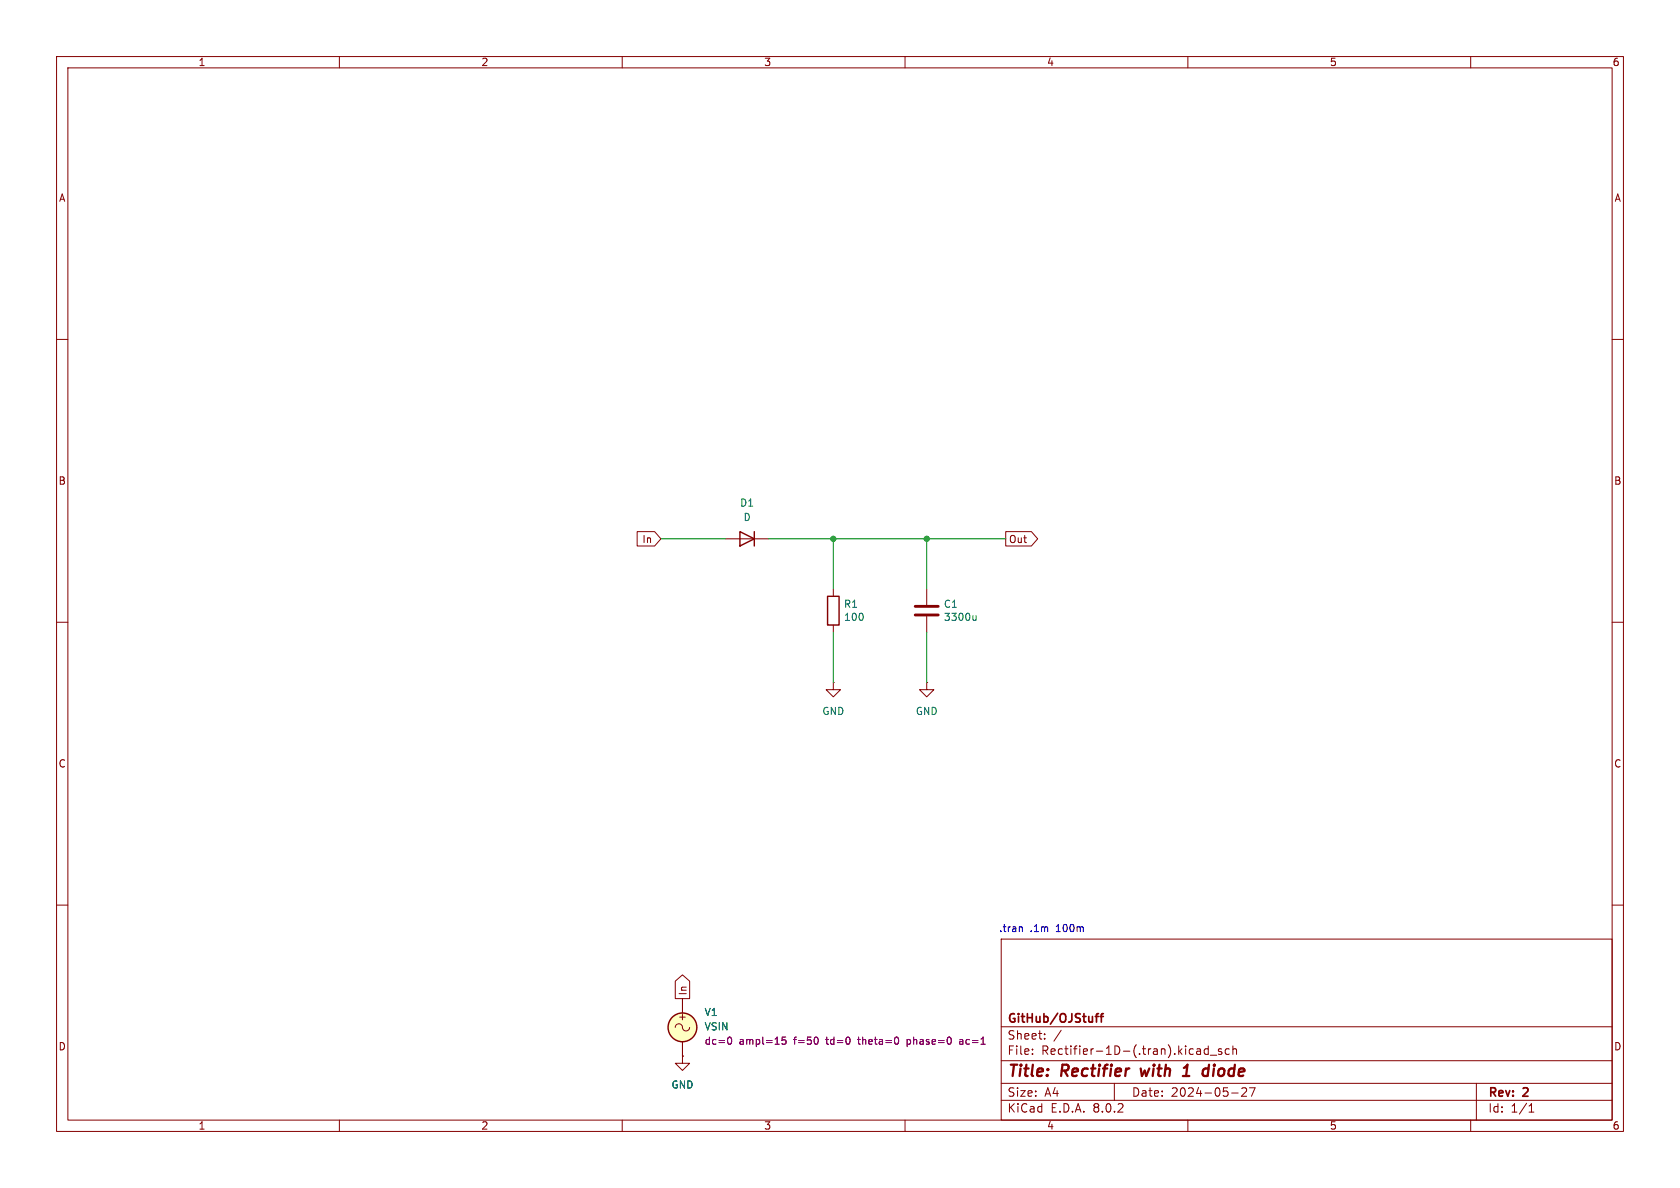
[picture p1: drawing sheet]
<svg xmlns="http://www.w3.org/2000/svg" width="297mm" height="210mm" viewBox="0 0 297 210" stroke-linecap="round" stroke-linejoin="round" font-family="sans-serif">
<g fill="none" stroke="#840000" stroke-width=".18">
<path d="M10 10h277v190h-277zM12 12h273v186h-273zM60 10v2M110 10v2M160 10v2M210 10v2M260 10v2M10 60h2M285 60h2M112.6 94h3.1l1.1 1.3-1.1 1.2h-3.1zM128.3 95.3h7.6M177.8 94h4.5l1.2 1.3-1.2 1.2h-4.5z"/>
<path d="M10 110h2M147.3 104.1v1.3M147.3 110.5v1.3M163.8 104.1v2.8M163.8 109v2.8M285 110h2M147.3 120.7v1.2h1.3l-1.3 1.3-1.3-1.3h1.3M147.3 120.7h.1M163.8 120.7v1.2h1.3l-1.3 1.3-1.2-1.3h1.2M163.8 120.7h.1M10 160h2M285 160h2"/>
<path d="M119.4 173.4l1.2-1.1 1.3 1.1v3.1h-2.5zM120.6 176.5v2.6M177 166h108v32h-108zM60 198v2M110 198v2M119.4 181.6a.67 .67 0 0 1 .8-.6 .67 .67 0 0 1 .5 .8 .64 .64 0 0 0 .7 .4 .64 .64 0 0 0 .5-.6M120.6 186.7v1.3h1.3l-1.3 1.2-1.2-1.2h1.2M120.6 186.7h.1M120.6 184.2v2.5M160 198v2M177 194.5h108M177 191.5h108"/>
<path d="M177 187.5h108M177 181.5h108M182.5 186.3v.1M182.5 185.5v.1M184.7 183.6v.1M184.7 182.8v.1M187.6 182.1l-1.3 2M197 191.5v3M210 198v2M211.7 185.4h.3l.2 .2v.8M212.2 186.3l-.5 .1M212.2 185.8h-.5"/>
<path d="M213.6 185.5l-.4-.1-.3 .3v.4l.1 .2h.6M213.6 184.9v1.5M214 186.5h1.1M216 185.5l-.4-.1-.2 .2 .1 .2 .5 .2v.3h-.6M217.3 185.5l-.4-.1-.3 .3v.4l.1 .2h.6M217.7 193.2h1.2M218 185.5l.2-.1 .3 .1 .1 .9M218 184.9v1.5M219.5 192.4l.6-.1 .2 .1 .1 .3-.9 1.1h.9M220.9 192.3h1l-.7 1.5M260 198v2M261 191.5v6.5"/>
<path d="M270.3 196.6h.9M270.3 195.5l.4-.4v1.5"/>
</g>
<path d="M201.7 188.9l.2 1.3 .5-.9M209.1 190.2h1.2M209.3 188.8l.6-.6-.2 2M213.1 188.9l.5 .1M213.5 190.1l-.2 .1M213.7 188.2l-.2 2" fill="none" stroke="#840000" stroke-width=".4"/>
<path d="M193.6 179.7h.6M194.2 179.2l-.4 .2v1.3M194.5 179.7h.6M195.1 179.2l-.4 .2v1.3" fill="none" stroke="#840000" stroke-width=".3"/>
<path d="M161.8 108.7h4.1M161.8 107.2h4.1" fill="none" stroke="#840000" stroke-width=".51"/>
<path d="M172.5 108.8v.9M172.5 109.6l-.1 .1-.3-.1" fill="none" stroke="#006464" stroke-width=".18"/>
<g fill="none" stroke="#840000" stroke-width=".25">
<path d="M130.8 94l2.5 1.3-2.5 1.2zM133.3 94v2.5M146.3 105.4h2v5.1h-2z"/>
<circle cx="120.6" cy="181.6" r="2.54"/>
</g>
<circle cx="120.6" cy="181.6" r="2.54" fill="#ffffc2" stroke="#ffffc2" stroke-width=".18"/>
<path d="M128.8 183.4l.1-.1a.68 .68 0 0 1 .5 .7 .68 .68 0 0 1-.5 .6l-.1-.1M138.9 183.3h-.6l-.1 .6 .2-.1 .4 .1 .2 .2-.1 .4-.2 .1-.5-.1M144.5 183.4l.1 .4-.1 .7M158.7 183.4l.2 .4-.2 .7M160.4 183.8v1.2M160.4 184.5l.1 .1M160.5 183.8h-.1M170 183.8h-.3M170.1 184.1h-.3l-.2 .2 .1 .2 .4 .1" fill="none" stroke="#840084" stroke-width=".18"/>
<path d="M180.6 163.8l.1 .2v.7" fill="none" stroke="#0000c2" stroke-width=".18"/>
<path d="M116.8 95.3h11.5M135.9 95.3h41.9M147.3 95.3v8.8M163.8 95.3v8.8M147.3 111.8v8.9M163.8 111.8v8.9" fill="none" stroke="#009600" stroke-width=".18"/>
<g fill="#009600" stroke="#009600" stroke-width=".18">
<circle cx="163.8" cy="95.3" r=".46"/>
<circle cx="147.3" cy="95.3" r=".46"/>
</g>
<g font-size="2.8" fill="#840000">
<text x="178" y="190.9">Title:</text>
<text x="187.7" y="190.9">Rectifier</text>
<text x="202.6" y="190.9">with</text>
<text x="210.9" y="190.9">1</text>
<text x="215.1" y="190.9">diode</text>
</g>
<g font-size="2.1" fill="#840000">
<text x="178" y="184">Sheet:</text>
<text x="178" y="181.2">GitHub/OJStuff</text>
<text x="178" y="186.7">File:</text>
<text x="184.1" y="186.7">Rectifier-1D-(.tran).kicad_sch</text>
<text x="178" y="196.9">KiCad</text>
<text x="178" y="194.1">Size:</text>
<text x="184.7" y="194.1">A4</text>
<text x="185.7" y="196.9">E.D.A.</text>
<text x="193.3" y="196.9">8.0.2</text>
<text x="200" y="194.1">Date:</text>
<text x="207" y="194.1">2024-05-27</text>
<text x="263" y="194.3">Rev:</text>
<text x="263" y="196.9">Id:</text>
<text x="267.1" y="196.9">1/1</text>
<text x="269.4" y="194.3">2</text>
</g>
<g font-size="1.8" fill="#840000">
<text x="35" y="11.9">1</text>
<text x="85" y="11.9">2</text>
<text x="135" y="11.9">3</text>
<text x="185" y="11.9">4</text>
<text x="235" y="11.9">5</text>
<text x="285" y="11.9">6</text>
<text x="10.3" y="35.9">A</text>
<text x="285.3" y="35.9">A</text>
<text x="10.3" y="85.9">B</text>
<text x="285.3" y="85.9">B</text>
<text x="113.5" y="96.2">In</text>
<text x="178.3" y="96.2">Out</text>
<text x="10.3" y="135.9">C</text>
<text x="285.3" y="135.9">C</text>
<text x="121.6" y="176.1" transform="rotate(-90 121.6 176.1)">In</text>
<text x="10.3" y="185.9">D</text>
<text x="119.8" y="180.6">+</text>
<text x="285.3" y="185.9">D</text>
<text x="35" y="199.9">1</text>
<text x="85" y="199.9">2</text>
<text x="135" y="199.9">3</text>
<text x="185" y="199.9">4</text>
<text x="235" y="199.9">5</text>
<text x="285" y="199.9">6</text>
</g>
<g font-size="1.8" fill="#006464">
<text x="130.7" y="89.8">D1</text>
<text x="131.3" y="92.3">D</text>
<text x="149.1" y="107.6">R1</text>
<text x="166.8" y="107.6">C1</text>
<text x="149.1" y="110">100</text>
<text x="166.8" y="110">3300u</text>
<text x="145.3" y="126.6">GND</text>
<text x="161.8" y="126.6">GND</text>
<text x="124.5" y="179.8">V1</text>
<text x="124.5" y="182.3">VSIN</text>
<text x="118.6" y="192.6">GND</text>
</g>
<g font-size="1.8" fill="#0000c2">
<text x="176.5" y="164.9">.tran</text>
<text x="182.1" y="164.9">.1m</text>
<text x="186.8" y="164.9">100m</text>
</g>
<g font-size="1.8" fill="#840084">
<text x="124.5" y="184.9">dc=0</text>
<text x="130.7" y="184.9">ampl=15</text>
<text x="140.5" y="184.9">f=50</text>
<text x="146.4" y="184.9">td=0</text>
<text x="152.2" y="184.9">theta=0</text>
<text x="161" y="184.9">phase=0</text>
<text x="170.5" y="184.9">ac=1</text>
</g>
</svg>
